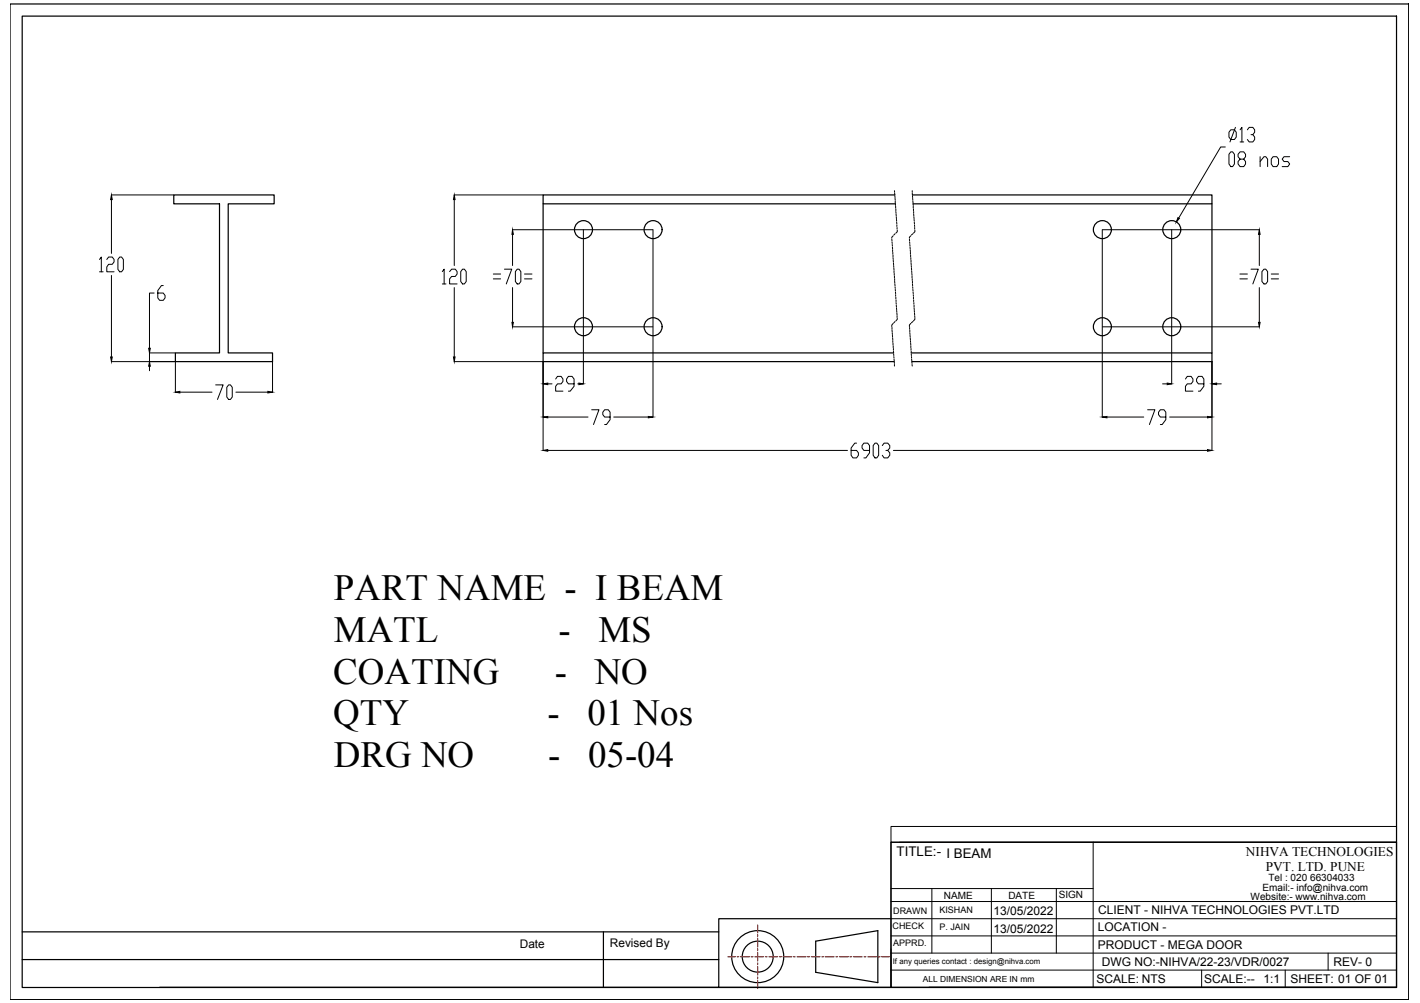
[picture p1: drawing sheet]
<svg xmlns="http://www.w3.org/2000/svg" width="297mm" height="210mm" viewBox="0 0 297 210" stroke-linecap="round" stroke-linejoin="round" font-family="sans-serif">
<!-- layer: 0 -->
<g fill="none" stroke="#000" stroke-width=".25">
<path d="M2.1 .8h292.6v208.4h-292.6zM4.6 3.4h287.5v203.3h-287.5zM36.4 40.8h20.9v1.9h-9.6v31.2h9.3v1.8h-20.3v-1.8h9.2v-31.2h-9.5zM113.6 42.7v31.2M187.2 40.8h-73.6v1.9h73.7M190.9 40.8h62.6v1.9h-62.5M253.5 42.7v31.2M186.9 73.9h-73.3v1.8h73.5M190.6 73.9h62.9v1.8h-62.8M186.4 176.3h105.7v30.3h-105.7zM4.6 195h145.8M126.2 195v11.7"/>
<path d="M170.6 197l13-2.2v10.8l-13-2.1zM186.4 192.3h-36v14.3h-117M4.6 200.8h145.8M150.4 206.6h36M194.3 206.6h97.8"/>
<circle cx="122.1" cy="48.1" r="1.88"/>
<circle cx="136.6" cy="48.1" r="1.88"/>
<circle cx="230.6" cy="48.1" r="1.88"/>
<circle cx="245.1" cy="48.1" r="1.88"/>
<circle cx="122.1" cy="68.4" r="1.88"/>
<circle cx="136.6" cy="68.4" r="1.88"/>
<circle cx="230.6" cy="68.4" r="1.88"/>
<circle cx="245.1" cy="68.4" r="1.88"/>
<circle cx="158.5" cy="200.2" r="5.4"/>
<circle cx="158.5" cy="200.2" r="3.2"/>
</g>
<g fill="none" stroke="#000" stroke-width=".21">
<path d="M187.1 39.9v.3M190.8 39.9v.3M256.3 30.8h-1l-8.7 14.8M257.5 27.2h.7l.4 .5v1l-.4 .5h-.7l-.4-.5v-1zM257.5 31.8h.3l.4 .5v2l-.4 .6h-.3l-.4-.6v-2zM258.4 26.7l-1.1 3M259.4 27.2l.4-.5v3M259.4 33.3l-.4-.5v-.5l.4-.5h.8l.3 .5v.5l-.3 .5h-.8l-.4 .5v.5l.4 .6h.8l.3-.6v-.5l-.3-.5M259.4 29.7h.8M260.9 27.2l.4-.5h.8l.4 .5v.5l-.4 .5h-.4M262.1 28.2l.4 .5v.5l-.4 .5h-.8l-.4-.5M263.6 33.8l.8-1h.4l.4 .5v1.6"/>
<path d="M263.6 32.8v2.1M266.3 32.8h.8l.3 .5v1l-.3 .6h-.8l-.4-.6v-1zM269.8 32.8h-1.2l-.4 .5 .4 .5h.8l.4 .5-.4 .6h-1.2M20.8 54.3l.4-.5v3.1M20.8 56.9h.8M22.3 54.3l.4-.5h.8l.4 .5v.5l-.4 .5h-.8l-.4 .6v1h1.6M23.3 40.8h13M23.3 41.8v11.2M23.3 57.6v17.1M25 53.8h.4l.4 .5v2.1l-.4 .5h-.4l-.3-.5v-2.1zM34.1 59.8h-.3l-.8 1v1.5l.4 .6h.7l.4-.6v-.5l-.4-.5h-1.1M92.5 56.8l.4-.5v3.1"/>
<path d="M92.5 59.4h.8M94.1 56.8l.4-.5h.7l.4 .5v.5l-.4 .6h-.7l-.4 .5v1h1.5M95 40.8h18.6M95 41.8v13.8M96.8 56.3h.3l.4 .5v2.1l-.4 .5h-.3l-.4-.5v-2.1zM103.2 57.3h1.5M103.2 58.4h1.5M105.5 56.3h1.5l-1.1 3.1M107.2 48.1h29.4M107.2 49.1v6.5M108.2 56.3h.4l.4 .5v2.1l-.4 .5h-.4l-.4-.5v-2.1zM109.7 57.3h1.6"/>
<path d="M109.7 58.4h1.6M122 48.1v32.2M136.6 48.1v39.2M186.5 50.1l.1 .3M186.6 50.6v.4M186.6 51.2l.1 .3M186.7 51.7v.4M186.7 52.3v.3M186.8 52.8v.4M186.8 53.4v.3M186.8 53.9v.4M186.8 49.3l-.3 .3v.3"/>
<path d="M186.8 54.5l.1 .3M186.9 55v.4M186.9 55.6l.1 .4M187 56.1v.4M187 56.7v.4M187.1 57.2v.4M187.1 57.8v.4M187.1 40.4l.1 .4M187.1 58.3v.4M187.1 58.9l.1 .4M187.2 41v.3M187.2 59.4v.4"/>
<path d="M187.2 41.5l.1 .4M187.2 48.9l-.2 .3M187.3 42.1v.3M187.3 42.6v.4M187.4 43.2v.3M187.4 43.7v.4M187.4 44.3v.3M187.4 44.8l.1 .4M187.5 45.4v.3M187.5 45.9l.1 .4M187.6 46.5v.3M187.6 47.1v.3"/>
<path d="M187.6 47.6v.3M187.7 48.2v.3l-.3 .3M190.2 50.1l.1 .3M190.3 50.6v.4M190.3 51.2l.1 .3M190.4 51.7v.4M190.4 52.3v.3M190.4 52.8v.4M190.5 53.4v.3M190.5 49.3l-.3 .3v.3M190.5 53.9v.4M190.6 54.5v.3"/>
<path d="M190.6 55v.4M190.6 55.6l.1 .4M190.7 56.1v.4M190.7 56.7v.4M190.7 57.2l.1 .4M190.8 57.8v.4M190.8 58.3v.4M190.8 40.4l.1 .4M190.9 41v.3M190.9 58.9v.4M190.9 59.4v.4M190.9 41.5l.1 .4"/>
<path d="M191 42.1v.3M191 48.9l-.3 .3M191 42.6v.4M191 43.2v.3M191.1 43.7v.4M191.1 44.3v.3M191.1 44.8l.1 .4M191.2 45.4v.3M191.2 45.9v.4M191.2 46.5l.1 .3M191.3 47.1v.3M191.3 47.6v.3"/>
<path d="M191.4 48.2v.3l-.3 .3M230.6 48.1v39.2M230.6 48.1h32.8M245.1 48.1v32.2M259.4 57.3h1.5M259.4 58.4h1.5M261.7 56.3h1.5l-1.1 3.1M263.4 49.1v6.5M264.4 56.3h.4l.4 .5v2.1l-.4 .5h-.4l-.4-.5v-2.1zM265.9 57.3h1.5M265.9 58.4h1.5M23.3 75.7h13.3"/>
<path d="M31.3 76.7v.9M32.2 61.3h-.9v11.6M36.6 73.9h-5.3v1.8M36.7 75.7v6.4M57 75.7v6.4M95 75.7h18.6v18.6M95 60.2v14.5M107.2 68.4h29.4M107.2 60.2v7.3M116.2 79.3l.4-.5h.8l.4 .5v.5l-.4 .5h-.8l-.4 .5v1.1h1.6M186.6 68.5v.4M186.6 69.1v.4"/>
<path d="M186.6 69.6l.1 .4M186.7 70.2v.4M186.7 70.7l.1 .4M186.8 71.3v.4M186.8 71.8v.4M186.8 67.7l-.3 .3v.4M186.8 72.4v.4M186.9 72.9v.4M186.9 73.5v.4M186.9 74.1l.1 .3M187 74.6v.4M187 75.2l.1 .3"/>
<path d="M187.1 75.7v.4M187.1 76.3v.3M187.2 60l.1 .4M187.2 67.3l-.2 .2M187.3 60.6v.3M187.3 61.1l.1 .4M187.4 61.7v.3M187.4 62.2v.4M187.4 62.8v.3M187.4 63.3l.1 .4M187.5 63.9v.3M187.5 64.4l.1 .4"/>
<path d="M187.6 65v.3M187.6 65.5v.4M187.6 66.1v.3M187.7 66.6l-.3 .6M190.3 68.5v.4M190.3 69.6l.1 .4M190.3 69.1v.4M190.4 70.2v.4M190.4 70.7v.4M190.4 71.3l.1 .4M190.5 71.8v.4M190.5 67.7l-.3 .3v.4"/>
<path d="M190.5 72.4v.4M190.6 72.9v.4M190.6 73.5v.4M190.6 74.1l.1 .3M190.7 74.6v.4M190.7 75.2v.3M190.7 75.7l.1 .4M190.8 76.3v.3M190.9 60l.1 .4M191 60.6v.3M191 67.3l-.3 .2M191 61.1v.4"/>
<path d="M191 61.7l.1 .3M191.1 62.2v.4M191.1 62.8v.3M191.2 63.3v.4M191.2 63.9v.3M191.2 64.4v.4M191.2 65l.1 .3M191.3 65.5v.4M191.3 66.1l.1 .3M191.4 66.6l-.3 .6M230.6 68.4h32.8M248 79.3l.4-.5h.8l.3 .5v.5l-.3 .5h-.8l-.4 .5v1.1h1.5"/>
<path d="M253.5 75.7v18.6M263.4 60.2v7.3M37.6 82.1h6.8M45.1 80.5h1.6l-1.2 3.1M47.8 80.5h.4l.4 .6v2l-.4 .5h-.4l-.4-.5v-2zM49.3 82.1h6.7M114.6 94.3h62.7M114.6 80.3h.9M114.6 87.3h8.4M120.1 80.3h-1.2l-.4-.5v-.5l.4-.5h.8l.4 .5v1.5l-.8 1.1h-.4M120.8 80.3h.3M123.8 85.8h1.5l-1.2 3"/>
<path d="M127.6 87.3h-1.1l-.4-.5v-.5l.4-.5h.7l.4 .5v1.5l-.7 1h-.4M128.4 87.3h7.2M179.2 92.7h-.4l-.8 1.1v1.5l.4 .5h.8l.4-.5v-.5l-.4-.5h-1.2M181.9 94.3h-1.2l-.4-.5v-.6l.4-.5h.8l.4 .5v1.6l-.8 1h-.4M183 92.7h.4l.4 .5v2.1l-.4 .5h-.4l-.3-.5v-2.1zM184.6 93.2l.3-.5h.8l.4 .5v.6l-.4 .5h-.4M185.7 94.3l.4 .5v.5l-.4 .5h-.8l-.3-.5M186.9 94.3h65.7M231.5 87.3h7.8M240.1 85.8h1.5l-1.2 3M243.2 80.3h1M243.9 87.3h-1.2l-.4-.5v-.5l.4-.5h.8l.4 .5v1.5l-.8 1h-.4"/>
<path d="M244.7 87.3h7.9M251.8 80.3h-1.1l-.4-.5v-.5l.4-.5h.7l.4 .5v1.5l-.7 1.1h-.4M254.5 80.3h1M186.4 173h105.7v3.3h-105.7zM186.4 176.3v30.3M188.2 176.3h103.9M228.7 176.3v30.3M186.4 199.5h105.7M186.4 195.9h105.7M186.4 192.3h105.7M186.4 188.7h105.7M186.4 186h42.3"/>
<path d="M194.9 186v13.5M207.4 186v13.5M221 186v13.5M277.8 199.5v3.5M186.4 203h105.7M251.4 203v3.6M268.8 203v3.6"/>
</g>
<g fill="#000" stroke="#000" stroke-width=".21">
<path d="M23.3 40.8l.2 1h-.4zM95 40.8l.2 1h-.3zM107.2 48.1l.2 1h-.3zM246.4 45.5l.3 .2-.6 .8zM263.4 48.1l.2 1h-.3zM23.1 74.7h.4l-.2 1zM31.3 75.7l.1 1h-.3zM31.1 72.9h.3l-.1 1zM94.9 74.7h.3l-.2 1zM107.1 67.5h.3l-.2 .9zM263.3 67.5h.3l-.2 .9zM36.7 82.1l.9-.2v.3z"/>
<path d="M56 81.9l1 .2-1 .1zM113.6 94.3l1-.2v.3zM113.6 80.3l1-.1v.3zM113.6 87.3l1-.1v.2zM121.1 80.2l.9 .1-.9 .2zM135.6 87.2l1 .1-1 .1zM230.6 87.3l.9-.1v.2zM244.2 80.2l.9 .1-.9 .2zM252.6 94.1l.9 .2-.9 .1zM252.6 87.2l.9 .1-.9 .1zM253.5 80.3l1-.1v.3z"/>
</g>
<g fill="none" stroke="#f00" stroke-width=".25">
<path d="M158.5 193.6v1.6M158.5 195.6v.3M158.5 196.3v1.9M158.5 198.5v.4M158.5 199.3v1.8M152.3 200.2h1.5M154.2 200.2h.3M154.9 200.2h1.9M157.1 200.2h.4M157.9 200.2h1.8M158.5 201.5v.4M158.5 202.3v1.8"/>
<path d="M158.5 204.5v.3M158.5 205.2v1.7M160.1 200.2h.4M160.9 200.2h1.8M163.1 200.2h.3M163.8 200.2h1.8M166 200.2h.4M166.7 200.2h1.9M168.9 200.2h.4M169.7 200.2h1.8M171.9 200.2h.4M172.6 200.2h1.9"/>
<path d="M174.9 200.2h.3M175.6 200.2h1.8M177.8 200.2h.4M178.5 200.2h1.9M180.7 200.2h.4M181.5 200.2h1.8M183.7 200.2h.4M184.4 200.2h1.6"/>
</g>
<g font-size="7.7">
<text x="69.8" y="125.6">PART NAME - I BEAM</text>
<text x="69.8" y="134.4">MATL</text>
<text x="116.8" y="134.4">-</text>
<text x="125.2" y="134.4">MS</text>
<text x="69.7" y="143.1">COATING</text>
<text x="116" y="143.1">-</text>
<text x="124.4" y="143.1">NO</text>
<text x="69.7" y="151.8">QTY</text>
<text x="114.5" y="151.8">-</text>
<text x="122.9" y="151.8">01 Nos</text>
<text x="69.8" y="160.5">DRG NO</text>
<text x="114.7" y="160.5">-</text>
<text x="123" y="160.5">05-04</text>
</g>
<g font-size="2.8">
<text x="187.6" y="179.2">TITLE:- I BEAM</text>
<text x="260.6" y="179.1">NIHVA TECHNOLOGIES</text>
<text x="264.8" y="182.3">PVT. LTD. PUNE</text>
</g>
<g font-size="2.5">
<text x="207.8" y="191.6">13/05/2022</text>
<text x="229.7" y="191.3">CLIENT - NIHVA TECHNOLOGIES PVT.LTD</text>
<text x="207.8" y="195.2">13/05/2022</text>
<text x="229.6" y="194.9">LOCATION -</text>
<text x="108.7" y="198.5">Date</text>
<text x="127.6" y="198.2">Revised By</text>
<text x="229.6" y="198.5">PRODUCT - MEGA DOOR</text>
<text x="230.5" y="202.1">DWG NO:-NIHVA/22-23/VDR/0027</text>
<text x="279" y="202.1">REV- 0</text>
<text x="229.3" y="205.7">SCALE: NTS</text>
<text x="251.9" y="205.7">SCALE:--</text>
<text x="264.3" y="205.7">1:1</text>
<text x="269.9" y="205.7">SHEET: 01 OF 01</text>
</g>
<g font-size="2.1">
<text x="265.3" y="184.4">Tel : 020 66304033</text>
<text x="197.4" y="188.1">NAME</text>
<text x="210.9" y="188.2">DATE</text>
<text x="221.5" y="188">SIGN</text>
<text x="261.6" y="188.4">Website:- www.nihva.com</text>
<text x="264.1" y="186.5">Email:- info@nihva.com</text>
</g>
<g font-size="1.9">
<text x="186.8" y="191.2">DRAWN</text>
<text x="196.5" y="191.1">KISHAN</text>
<text x="186.7" y="194.4">CHECK</text>
<text x="186.8" y="198">APPRD.</text>
<text x="196.5" y="194.7">P. JAIN</text>
</g>
<text font-size="1.8" x="193" y="205.4">ALL DIMENSION ARE IN mm</text>
<text font-size="1.6" x="186.8" y="201.7">If any queries contact : design@nihva.com</text>
</svg>
